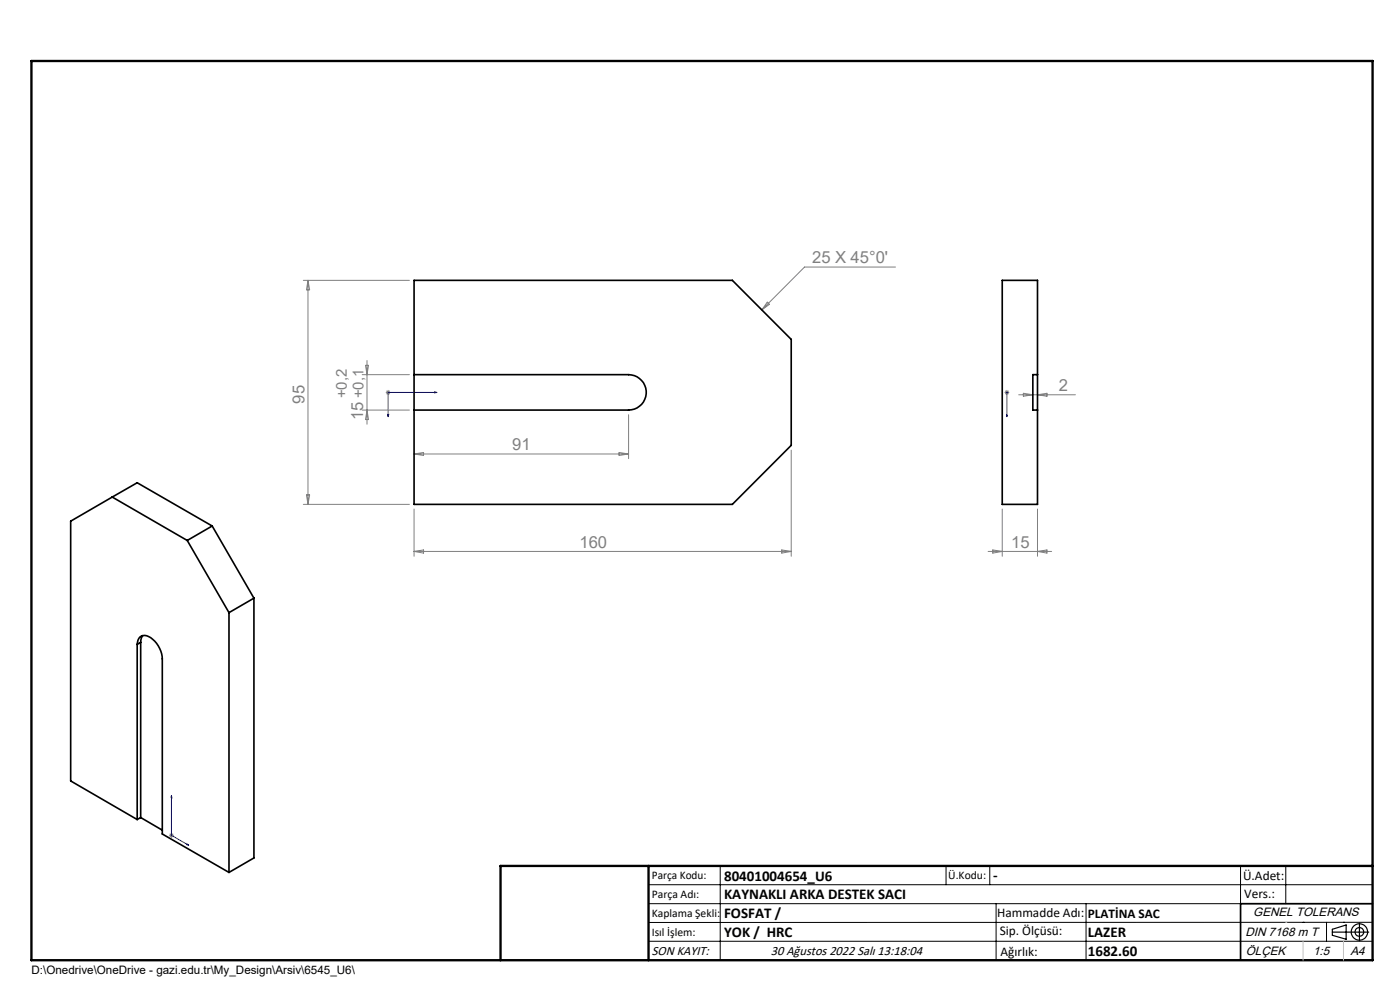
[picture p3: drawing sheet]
<svg xmlns="http://www.w3.org/2000/svg" width="297mm" height="210mm" viewBox="0 0 297 210" stroke-linecap="round" stroke-linejoin="round" font-family="sans-serif">
<g fill="none" stroke="#000" stroke-width=".25">
<path d="M282.6 197.7h7.8M282.6 197.1l3-.9v3l-3-.8zM288.4 195.8v3.8M106.2 203.7h185"/>
<circle cx="288.4" cy="197.7" r="1.74"/>
<circle cx="288.4" cy="197.7" r=".93"/>
</g>
<path d="M82.2 87.9h.3l-.2 .5zM92.2 83.1l.5 .1-.5 .2zM92.7 83.2h-10.4v5.2M213.6 88.4v-.5v.5M213.6 83.1v.3zM213.6 83.2h.1M213.6 83.2v5.2M36.4 168.8v8.4l3.6 2.1M36.4 168.8l.1 .4-.2-.1zM39.7 179l.3 .3-.3-.1z" fill="none" stroke="#00f" stroke-width=".21"/>
<g fill="none" stroke="#808080" stroke-width=".21">
<path d="M64.3 59.5h22.6M65.3 59.5v47.5M65.3 59.5l.4 2h-.7zM190 56.6h-19.3l-9.1 9.1M76.8 79.5h10.1M77.5 77.5h.7l-.3 2zM77.9 76.5v13.5M162.8 64.1l.4 .4-1.6 1.2zM76.8 87h10.1M77.9 87l.3 2h-.7zM81.8 83.2h1.1M82 82.9l.7 .7"/>
<path d="M82.3 82.7v1M82.7 82.9l-.7 .7M87.8 96.3l2.1-.3v.6zM87.8 96.3h45.5M131.3 96l2 .3-2 .3zM133.3 88v9.3M167.9 95.5v22.5M213.1 83.2h1M213.3 82.9l.7 .7M213.6 82.7v1M214 82.9l-.7 .7M216.1 83.7h12"/>
<path d="M217.1 83.4l2 .3-2 .4zM220.1 83.7l2-.3v.7zM64.3 107h22.6M65 105h.7l-.4 2zM87.8 117h80.1M87.8 108v10M87.8 117l2.1-.3v.6zM165.8 116.7l2.1 .3-2.1 .3zM209.6 117h13.5M210.6 116.7l2 .3-2 .3zM212.6 108v10M220.1 108v10"/>
<path d="M220.1 117l2-.3v.6zM35.9 177.2h1M36 176.8l.7 .7M36.4 176.7v1M36.7 176.8l-.7 .7"/>
</g>
<g fill="none" stroke="#000" stroke-width=".21">
<path d="M137.6 187.7h153.6M137.6 191.7h153.6M137.6 199.7h153.6M152.8 183.7v20M200.7 183.7v4M210 183.7v4M211.3 191.7v12M230.4 191.7v12M263.2 183.7v20M272.8 183.7v8M276.4 195.6h.1M281.4 195.6v4.1"/>
<path d="M285 195.6h.1M291.2 195.6l-153.6 .1"/>
</g>
<path d="M291.2 191.7h-28v12" fill="none" stroke="#000" stroke-width=".35"/>
<path d="M6.7 12.9h284.5v190.8h-284.5zM137.6 183.7v20M291.2 183.7h-185v20" fill="none" stroke="#000" stroke-width=".5"/>
<path d="M276.4 199.7v4M285 199.7v4" fill="none" stroke="#c0c0c0" stroke-width=".21"/>
<path d="M272.8 195.6h.1" fill="none" stroke="#c0c0c0" stroke-width=".25"/>
<g fill="#00f">
<path d="M39.7 179l.3 .3-.3-.1zM36.4 168.8l.1 .4-.2-.1zM82.2 87.9h.3l-.2 .5zM92.2 83.1l.5 .1-.5 .2z"/>
<path d="M213.6 87.9v.5zM213.6 83.1v.3z"/>
</g>
<g fill="none" stroke="#000" stroke-width=".35">
<path d="M87.8 59.5h67.6l12.5 12.5v22.5l-12.5 12.5h-67.6zM87.8 79.5h45.5a3.8 3.8 0 0 1 3.8 3.7 3.8 3.8 0 0 1-3.8 3.8h-45.5M220.1 79.5v7.5M220.1 79.5v-20h-7.5v47.5h7.5v-20M220.1 79.5h-1v7.5h1M23.8 105.4l-8.8 5.2v55.1l14.1 8.1M23.8 105.4l15.9 9.2M23.8 105.4l5.3-3 15.9 9.2M39.7 114.6l8.9 15.4M45 111.6l-5.3 3M45 111.6l8.9 15.3M29.1 136.7a1.68 1.68 0 0 1 .9-1.8 1.68 1.68 0 0 1 2 .4 5.9 5.9 0 0 1 2.4 4.5v37.1l14.2 8.2"/>
<path d="M29.1 136.7v37.1M29.8 136.3l-.7 .4M29.8 136.3v37.1M30.3 134.8l-.3 .6-.2 .9M48.6 130v55.1M53.9 126.9l-5.3 3.1M53.9 126.9v55.1l-5.3 3.1M29.8 173.4l4.6 2.7M29.8 173.4l-.7 .4"/>
</g>
<g font-size="3.5" fill="#808080">
<text x="172.3" y="55.8">25 X 45°0'</text>
<text x="224.6" y="82.9">2</text>
<text x="64.6" y="85.6" transform="rotate(-90 64.6 85.6)">95</text>
<text x="77.1" y="89.2" transform="rotate(-90 77.1 89.2)">15 +0,1</text>
<text x="108.7" y="95.5">91</text>
<text x="122.9" y="116.2">160</text>
<text x="214.5" y="116.2">15</text>
</g>
<text font-size="3.2" fill="#808080" x="73.6" y="84.4" transform="rotate(-90 73.6 84.4)">+0,2</text>
<g font-size="3.2">
<text x="153.6" y="186.8">80401004654_U6</text>
<text x="153.6" y="190.8">KAYNAKLI ARKA DESTEK SACI</text>
<text x="210.7" y="186.6">-</text>
<text x="153.6" y="194.8">FOSFAT /</text>
<text x="153.6" y="198.8">YOK / HRC</text>
<text x="230.8" y="198.7">LAZER</text>
<text x="230.8" y="202.8">1682.60</text>
</g>
<g font-size="2.8">
<text x="263.7" y="186.7">Ü.Adet:</text>
<text x="263.9" y="190.5">Vers.:</text>
<text x="211.5" y="194.5">Hammadde Adı:</text>
<text x="230.8" y="194.7">PLATİNA SAC</text>
<text x="138.3" y="202.6">SON KAYIT:</text>
<text x="163.6" y="202.6">30 Ağustos 2022 Salı 13:18:04</text>
<text x="212.1" y="198.4">Sip. Ölçüsü:</text>
<text x="212.2" y="202.7">Ağırlık:</text>
</g>
<g font-size="2.6">
<text x="265.9" y="194.4">GENEL TOLERANS</text>
<text x="264.2" y="198.5">DIN 7168 m T</text>
<text x="264.3" y="202.6">ÖLÇEK</text>
<text x="278.5" y="202.6">1:5</text>
<text x="286.5" y="202.6">A4</text>
</g>
<g font-size="2.5">
<text x="138.3" y="186.4">Parça Kodu:</text>
<text x="138.3" y="190.5">Parça Adı:</text>
<text x="201.2" y="186.5">Ü.Kodu:</text>
<text x="138.3" y="194.5">Kaplama Şekli:</text>
<text x="138.3" y="198.6">Isıl İşlem:</text>
<text x="6.7" y="206.7">D:\Onedrive\OneDrive - gazi.edu.tr\My_Design\Arsiv\6545_U6\</text>
</g>
</svg>
